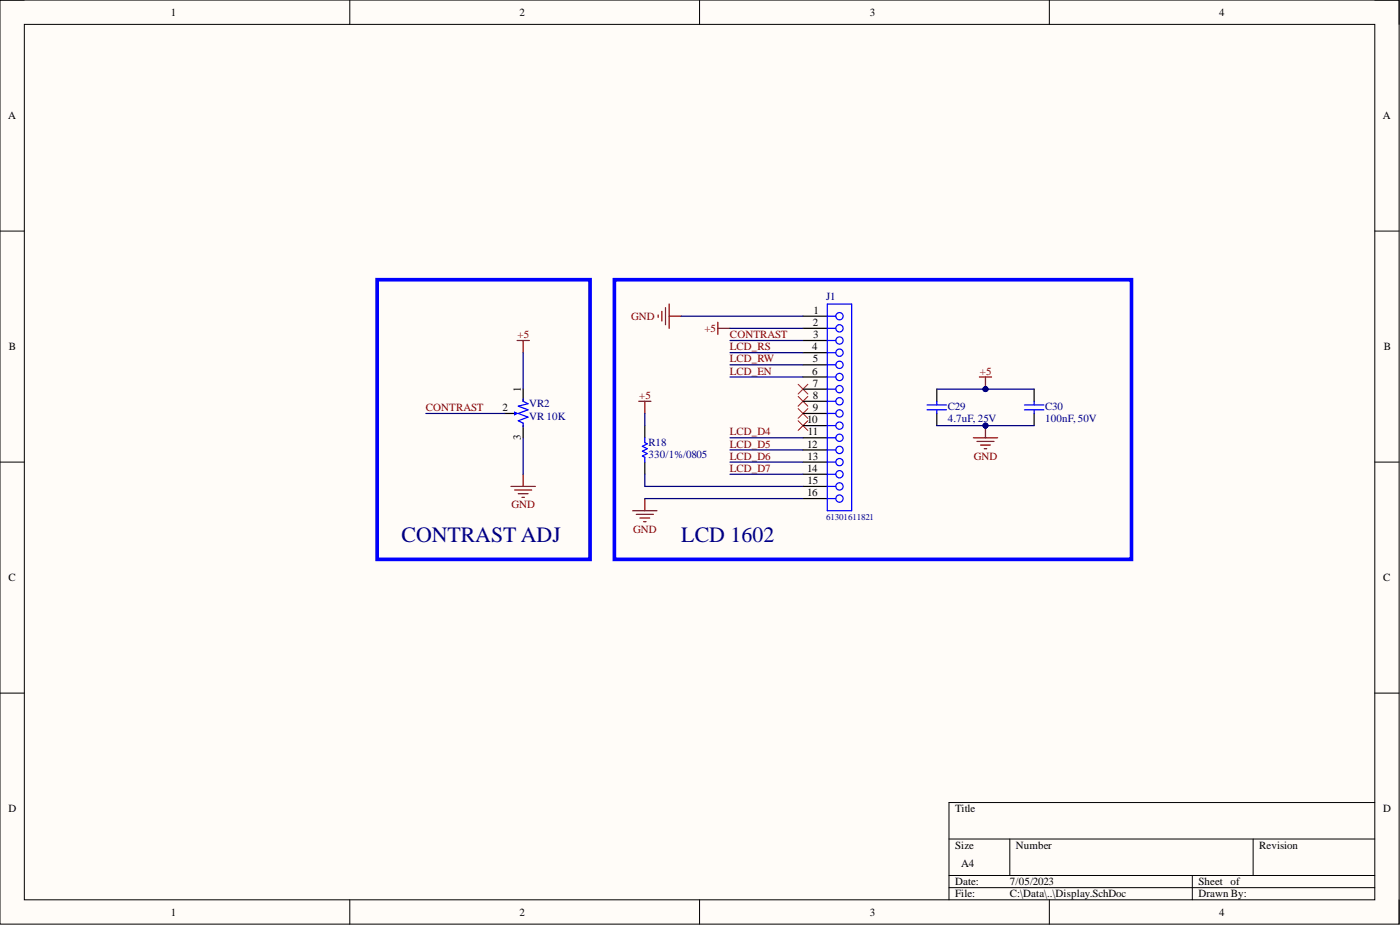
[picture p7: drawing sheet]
<svg xmlns="http://www.w3.org/2000/svg" width="292mm" height="193mm" viewBox="0 0 292 193" stroke-linecap="round" stroke-linejoin="round" font-family="sans-serif">
<path d="M0 0h291.9v192.8h-291.9z" fill-rule="evenodd" fill="#fffcf8"/>
<path d="M0 0h291.9v192.8h-291.9z" fill="none" stroke="#000" stroke-width=".21"/>
<path d="M5.1 5.1h281.7v182.6h-281.7z" fill-rule="evenodd" fill="#fffcf8"/>
<g fill="none" stroke="#000" stroke-width=".21">
<path d="M0 0h5.1M5.1 5.1h281.7v182.6h-281.7zM73 0v5.1M146 0v5.1M218.9 0v5.1M286.8 0h5.1v5.1M0 48.2h5.1M286.8 48.2h5.1M0 96.4h5.1M286.8 96.4h5.1M0 144.6h5.1M286.8 144.6h5.1"/>
<path d="M198 175h88.8M210.7 175v7.6M261.5 175v7.6M286.8 167.4h-88.8v20.3M73 187.7v5.1M146 187.7v5.1M198 182.6h88.8M198 185.2h88.8M218.9 187.7v5.1M248.8 182.6v5.1M291.9 187.7v5.1"/>
</g>
<path d="M137.3 65.7v.5M138.1 64.9v2.1M138.9 64.2v3.5M139.6 63.4v5.1M139.6 66h2.6M149.8 67.2v2.6M149.8 68.5h2.5M132 106.5h5.1M132.8 107.3h3.5M133.5 108.1h2.1M134.3 108.8h.5M134.5 104v2.5" fill="none" stroke="#800000" stroke-width=".25"/>
<path d="M166.5 80.2l2.1 2M166.5 82.7l2.1 2M166.5 85.2l2.1 2.1M166.5 87.8l2.1 2M168.6 80.2l-2.1 2M168.6 82.7l-2.1 2M168.6 85.2l-2.1 2.1M168.6 87.8l-2.1 2" fill="none" stroke="#f00" stroke-width=".21"/>
<path d="M105.3 86.3h2.6M109.2 81.2v2.5M109.2 88.8v2.5" fill="none" stroke="#000" stroke-width=".25"/>
<path d="M107.6 86.3h.3" fill="none" stroke="#00f" stroke-width=".25"/>
<path d="M107.4 86l.5 .3-.5 .2z" fill="#00f"/>
<path d="M107.4 86l.5 .3-.5 .2zM109.2 83.2v.5l1 .5-2.1 .5 2.1 .8-2.1 .8 2.1 .7-2.1 .8 1.1 .5v.7" fill="none" stroke="#00f" stroke-width=".25"/>
<path d="M107.9 71h2.5M109.2 71v2.6M204.3 78.6h2.6M205.6 78.6v2.6M109.2 98.9v2.6M106.6 101.5h5.1M107.4 102.2h3.5M108.1 103h2.1M108.9 103.8h.5" fill="none" stroke="#800000" stroke-width=".25"/>
<circle cx="205.6" cy="81.2" r=".51" fill="#000080"/>
<circle cx="205.6" cy="81.2" r=".51" fill="none" stroke="#000080" stroke-width=".21"/>
<path d="M203.1 91.3h5.1M203.8 92.1h3.6M204.6 92.8h2M205.4 93.6h.5M205.6 88.8v2.5" fill="none" stroke="#800000" stroke-width=".25"/>
<circle cx="205.6" cy="88.8" r=".51" fill="#000080"/>
<circle cx="205.6" cy="88.8" r=".51" fill="none" stroke="#000080" stroke-width=".21"/>
<path d="M78.7 58.4h44.4v58.3h-44.4zM128.2 58.4h107.9v58.3h-107.9z" fill="none" stroke="#00f" stroke-width=".76"/>
<g fill="none" stroke="#00f" stroke-width=".25">
<path d="M172.6 68.5h1.8M172.6 66h1.8M172.6 71h1.8M172.6 73.6h1.8M172.6 76.1h1.8M172.6 78.6h1.8M172.6 63.4h5.1v43.1h-5.1zM134.5 91.3v1l.5 .3-1 .5 1 .5-1 .5 1 .5-1 .5 .5 .3v1M172.6 81.2h1.8M172.6 83.7h1.8M172.6 86.3h1.8M172.6 88.8h1.8"/>
<path d="M172.6 91.3h1.8M172.6 93.9h1.8M172.6 96.4h1.8M172.6 98.9h1.8M193.4 84.5h4.1M193.4 85.5h4.1M195.5 83.7v.8M195.5 85.5v.8M213.7 84.5h4.1M213.7 85.5h4.1M215.8 83.7v.8M215.8 85.5v.8"/>
<path d="M172.6 101.5h1.8M172.6 104h1.8"/>
<circle cx="175.2" cy="68.5" r=".76"/>
<circle cx="175.2" cy="78.6" r=".76"/>
<circle cx="175.2" cy="76.1" r=".76"/>
<circle cx="175.2" cy="71" r=".76"/>
<circle cx="175.2" cy="73.6" r=".76"/>
<circle cx="175.2" cy="66" r=".76"/>
<circle cx="175.2" cy="96.4" r=".76"/>
<circle cx="175.2" cy="88.8" r=".76"/>
<circle cx="175.2" cy="86.3" r=".76"/>
<circle cx="175.2" cy="93.9" r=".76"/>
<circle cx="175.2" cy="98.9" r=".76"/>
<circle cx="175.2" cy="81.2" r=".76"/>
<circle cx="175.2" cy="83.7" r=".76"/>
<circle cx="175.2" cy="91.3" r=".76"/>
<circle cx="175.2" cy="104" r=".76"/>
<circle cx="175.2" cy="101.5" r=".76"/>
</g>
<g fill="none" stroke="#000" stroke-width=".25">
<path d="M167.5 68.5h5.1M167.5 66h5.1M167.5 71h5.1M167.5 73.6h5.1M167.5 76.1h5.1M167.5 78.6h5.1M134.5 88.8v2.5M134.5 96.4v2.5M167.5 81.2h5.1M167.5 83.7h5.1M167.5 86.3h5.1M167.5 88.8h5.1"/>
<path d="M167.5 91.3h5.1M167.5 93.9h5.1M167.5 96.4h5.1M167.5 98.9h5.1M195.5 81.2v2.5M195.5 86.3v2.5M215.8 81.2v2.5M215.8 86.3v2.5M167.5 101.5h5.1M167.5 104h5.1"/>
</g>
<path d="M133.3 83.7h2.5M134.5 83.7v2.6" fill="none" stroke="#800000" stroke-width=".25"/>
<g fill="none" stroke="#000080" stroke-width=".25">
<path d="M109.2 73.6v7.6M142.2 66h25.3M152.3 68.5h15.2M152.3 71h15.2M152.3 73.6h15.2M152.3 76.1h15.2M152.3 78.6h15.2M88.8 86.3h16.5M109.2 91.3v7.6M152.3 93.9h15.2M152.3 96.4h15.2M152.3 98.9h15.2"/>
<path d="M152.3 91.3h15.2M195.5 88.8h10.1M134.5 104h33"/>
</g>
<circle cx="205.6" cy="88.8" r=".51" fill="#000080"/>
<circle cx="205.6" cy="88.8" r=".51" fill="none" stroke="#000080" stroke-width=".21"/>
<path d="M195.5 81.2h10.1" fill="none" stroke="#000080" stroke-width=".25"/>
<circle cx="205.6" cy="81.2" r=".51" fill="#000080"/>
<circle cx="205.6" cy="81.2" r=".51" fill="none" stroke="#000080" stroke-width=".21"/>
<path d="M205.6 88.8h10.2" fill="none" stroke="#000080" stroke-width=".25"/>
<circle cx="205.6" cy="88.8" r=".51" fill="#000080"/>
<circle cx="205.6" cy="88.8" r=".51" fill="none" stroke="#000080" stroke-width=".21"/>
<path d="M205.6 81.2h10.2" fill="none" stroke="#000080" stroke-width=".25"/>
<circle cx="205.6" cy="81.2" r=".51" fill="#000080"/>
<circle cx="205.6" cy="81.2" r=".51" fill="none" stroke="#000080" stroke-width=".21"/>
<path d="M134.5 98.9v2.6h33M134.5 86.3v2.5" fill="none" stroke="#000080" stroke-width=".25"/>
<g font-size="4.6" fill="#000080">
<text x="83.8" y="113.1">CONTRAST ADJ</text>
<text x="142.2" y="113.1">LCD 1602</text>
</g>
<g font-size="2.3">
<text x="35.6" y="3.3">1</text>
<text x="108.4" y="3.3">2</text>
<text x="181.5" y="3.3">3</text>
<text x="254.3" y="3.3">4</text>
<text x="1.7" y="24.9">A</text>
<text x="288.5" y="24.9">A</text>
<text x="169.7" y="65.5">1</text>
<text x="169.6" y="68">2</text>
<text x="169.7" y="70.5">3</text>
<text x="1.9" y="73.1">B</text>
<text x="169.5" y="73.1">4</text>
<text x="169.6" y="75.6">5</text>
<text x="288.7" y="73.1">B</text>
<text x="108.6" y="81.7" transform="rotate(-90 108.6 81.7)">1</text>
<text x="169.5" y="78.1">6</text>
<text x="169.6" y="80.7">7</text>
<text x="169.6" y="83.2">8</text>
<text x="104.8" y="85.7">2</text>
<text x="168.4" y="88.3">10</text>
<text x="169.6" y="85.7">9</text>
<text x="108.6" y="91.8" transform="rotate(-90 108.6 91.8)">3</text>
<text x="168.4" y="93.4">12</text>
<text x="168.5" y="95.9">13</text>
<text x="168.6" y="90.8">11</text>
<text x="168.4" y="98.4">14</text>
<text x="168.5" y="101">15</text>
<text x="168.4" y="103.5">16</text>
<text x="1.8" y="121.3">C</text>
<text x="288.6" y="121.3">C</text>
<text x="1.8" y="169.5">D</text>
<text x="199.3" y="169.5">Title</text>
<text x="288.6" y="169.5">D</text>
<text x="199.3" y="177.1">Size</text>
<text x="212" y="177.1">Number</text>
<text x="262.7" y="177.1">Revision</text>
<text x="199.3" y="184.7">Date:</text>
<text x="200.5" y="180.9">A4</text>
<text x="210.7" y="184.7">7/05/2023</text>
<text x="250" y="184.7">Sheet of</text>
<text x="35.6" y="191">1</text>
<text x="108.4" y="191">2</text>
<text x="181.5" y="191">3</text>
<text x="199.3" y="187.2">File:</text>
<text x="210.7" y="187.2">C:\Data\..\Display.SchDoc</text>
<text x="250" y="187.2">Drawn By:</text>
<text x="254.3" y="191">4</text>
</g>
<g font-size="2.3" fill="#000080">
<text x="172.4" y="62.7">J1</text>
<text x="110.4" y="87.5">VR 10K</text>
<text x="110.4" y="85">VR2</text>
<text x="197.7" y="85.5">C29</text>
<text x="197.7" y="88">4.7uF, 25V</text>
<text x="218.1" y="85.5">C30</text>
<text x="218.1" y="88">100nF, 50V</text>
<text x="135.3" y="95.6">330/1%/0805</text>
<text x="135.3" y="93.1">R18</text>
</g>
<g font-size="2.3" fill="#800000">
<text x="108" y="70.5">+5</text>
<text x="131.7" y="66.7">GND</text>
<text x="147" y="69.3">+5</text>
<text x="152.3" y="70.5">CONTRAST</text>
<text x="152.3" y="73.1">LCD_RS</text>
<text x="152.3" y="75.6">LCD_RW</text>
<text x="133.4" y="83.2">+5</text>
<text x="152.3" y="78.1">LCD_EN</text>
<text x="204.4" y="78.1">+5</text>
<text x="88.8" y="85.7">CONTRAST</text>
<text x="152.3" y="93.4">LCD_D5</text>
<text x="152.3" y="95.9">LCD_D6</text>
<text x="152.3" y="90.8">LCD_D4</text>
<text x="203.2" y="95.9">GND</text>
<text x="152.3" y="98.4">LCD_D7</text>
<text x="106.7" y="106">GND</text>
<text x="132.1" y="111.1">GND</text>
</g>
<text font-size="1.9" fill="#000080" x="172.4" y="108.4">61301611821</text>
</svg>
